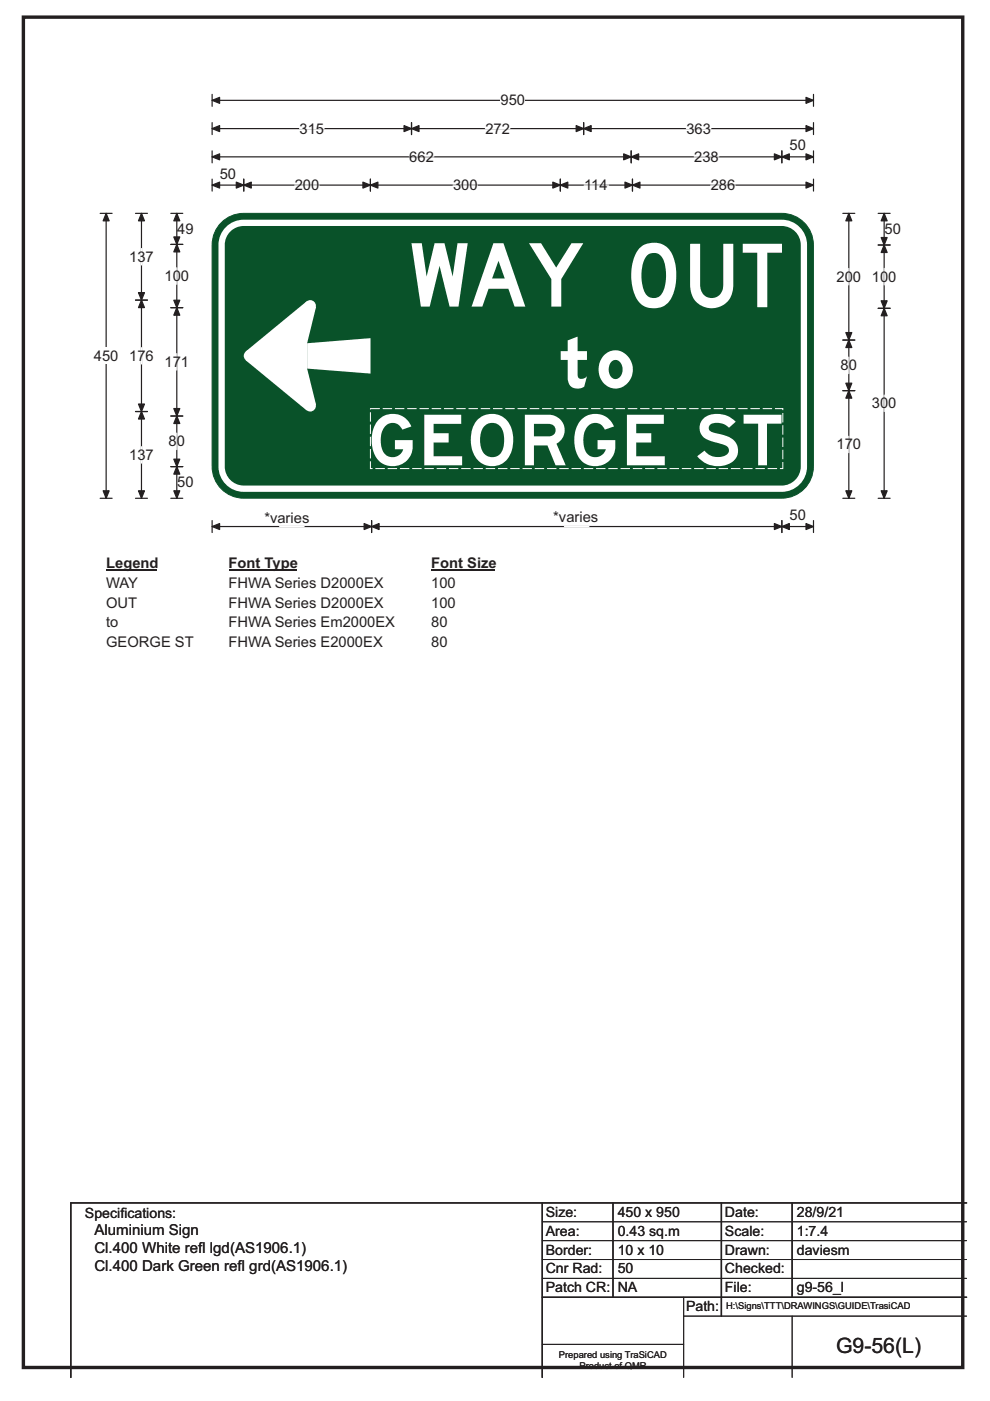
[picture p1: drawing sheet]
<svg xmlns="http://www.w3.org/2000/svg" width="210mm" height="297mm" viewBox="0 0 210 297" stroke-linecap="round" stroke-linejoin="round" font-family="sans-serif">
<path d="M5 3.6h199.2v286.3h-199.2z" fill="none" stroke="#231f20" stroke-width=".72"/>
<path d="M45 21.3h127.5M45 20v2.5M172.5 20v2.5" fill="none" stroke="#231f20" stroke-width=".25"/>
<g fill="#231f20" stroke="#231f20" stroke-width=".25">
<path d="M45 21.3l1.6-.7v1.3z" fill-rule="evenodd"/>
<path d="M171 20.6l1.5 .7-1.5 .6z" fill-rule="evenodd"/>
</g>
<path d="M106.2 19.5h5.2v3.5h-5.2z" fill="#fff"/>
<g fill="none" stroke="#231f20" stroke-width=".25">
<path d="M45 27.3h127.5M45 26v2.5M45 32v2.5M45 38v2.5M45 33.3h127.5M45 39.2h127.5M51.7 38v2.5M78.6 38v2.5M87.3 26v2.5M118.8 38v2.5M123.8 26v2.5M133.9 32v2.5"/>
<path d="M134.1 38v2.5M165.8 32v2.5M172.5 32v2.5M172.5 26v2.5M172.5 38v2.5M21.2 45.2h2.6M22.5 45.2v60.4M21.2 105.6h2.6M45 110.4v2.5M45 111.6h127.5M78.8 110.4v2.5M165.8 110.4v2.5"/>
<path d="M172.5 110.4v2.5"/>
</g>
<g fill="#231f20" stroke="#231f20" stroke-width=".25">
<path d="M87.3 27.3l1.6-.7v1.3z" fill-rule="evenodd"/>
<path d="M122.2 26.6l1.6 .7-1.6 .6z" fill-rule="evenodd"/>
<path d="M45 27.3l1.6-.7v1.3z" fill-rule="evenodd"/>
<path d="M85.7 26.6l1.6 .7-1.6 .6z" fill-rule="evenodd"/>
<path d="M123.8 27.3l1.6-.7v1.3z" fill-rule="evenodd"/>
<path d="M171 26.6l1.5 .7-1.5 .6z" fill-rule="evenodd"/>
<path d="M133.9 33.3l1.6-.7v1.3z" fill-rule="evenodd"/>
<path d="M164.2 32.6l1.6 .7-1.6 .6z" fill-rule="evenodd"/>
<path d="M45 33.3l1.6-.7v1.3z" fill-rule="evenodd"/>
<path d="M132.3 32.6l1.6 .7-1.6 .6z" fill-rule="evenodd"/>
<path d="M165.8 33.3l1.6-.7v1.3z" fill-rule="evenodd"/>
<path d="M171 32.6l1.5 .7-1.5 .6z" fill-rule="evenodd"/>
<path d="M51.7 39.2l1.6-.6v1.3z" fill-rule="evenodd"/>
<path d="M77 38.6l1.6 .6-1.6 .7z" fill-rule="evenodd"/>
<path d="M45 39.2l1.6-.6v1.3z" fill-rule="evenodd"/>
<path d="M50.1 38.6l1.6 .6-1.6 .7z" fill-rule="evenodd"/>
<path d="M78.6 39.2l1.6-.6v1.3z" fill-rule="evenodd"/>
<path d="M117.3 38.6l1.5 .6-1.5 .7z" fill-rule="evenodd"/>
<path d="M118.8 39.2l1.6-.6v1.3z" fill-rule="evenodd"/>
<path d="M132.6 38.6l1.5 .6-1.5 .7z" fill-rule="evenodd"/>
<path d="M134.1 39.2l1.6-.6v1.3z" fill-rule="evenodd"/>
<path d="M171 38.6l1.5 .6-1.5 .7z" fill-rule="evenodd"/>
<path d="M78.8 111.6l1.6-.6v1.3z" fill-rule="evenodd"/>
<path d="M164.2 111l1.6 .6-1.6 .7z" fill-rule="evenodd"/>
<path d="M45 111.6l1.6-.6v1.3z" fill-rule="evenodd"/>
<path d="M77.2 111l1.6 .6-1.6 .7z" fill-rule="evenodd"/>
<path d="M165.8 111.6l1.6-.6v1.3z" fill-rule="evenodd"/>
<path d="M171 111l1.5 .6-1.5 .7z" fill-rule="evenodd"/>
<path d="M22.5 45.2l.6 1.6h-1.2z" fill-rule="evenodd"/>
<path d="M21.9 104.1h1.2l-.6 1.5z" fill-rule="evenodd"/>
</g>
<path d="M62.5 39.2h5.2M63.5 27.3h5.2M86.8 33.3h5.2M96.1 39.2h5.2M102.9 27.3h5.3M123.9 39.2h5.2M145.6 27.3h5.2M147.2 33.3h5.3M150.7 39.2h5.2M59.3 111.6h5.2M119.7 111.6h5.2" fill="none" stroke="#fff" stroke-width=".25"/>
<path d="M19.9 73.7h5.2v3.5h-5.2z" fill="#fff"/>
<g fill="none" stroke="#231f20" stroke-width=".25">
<path d="M28.7 45.2h2.6M30 45.2v60.4M36.2 45.2h2.6M36.2 51.8h2.6M37.5 45.2v60.4M178.8 45.2h2.5M180 45.2v60.4M186.3 45.2h2.5M186.3 51.9h2.5M187.5 45.2v60.4M28.7 63.6h2.6M36.2 65.2h2.6"/>
<path d="M178.8 72.1h2.5M186.3 65.4h2.5M28.7 87.3h2.6M36.2 88.2h2.6M36.2 98.9h2.6M178.8 82.8h2.5M28.7 105.6h2.6M36.2 105.6h2.6M178.8 105.6h2.5M186.3 105.6h2.5"/>
</g>
<g fill="#231f20" stroke="#231f20" stroke-width=".25">
<path d="M30 63.6l.6 1.6h-1.2z" fill-rule="evenodd"/>
<path d="M29.4 85.7h1.2l-.6 1.6z" fill-rule="evenodd"/>
<path d="M30 45.2l.6 1.6h-1.2z" fill-rule="evenodd"/>
<path d="M29.4 62h1.2l-.6 1.6z" fill-rule="evenodd"/>
<path d="M30 87.3l.6 1.5h-1.2z" fill-rule="evenodd"/>
<path d="M29.4 104.1h1.2l-.6 1.5z" fill-rule="evenodd"/>
<path d="M37.5 51.8l.6 1.6h-1.2z" fill-rule="evenodd"/>
<path d="M36.9 63.7h1.2l-.6 1.5z" fill-rule="evenodd"/>
<path d="M37.5 45.2l.6 1.6h-1.2z" fill-rule="evenodd"/>
<path d="M36.9 50.2h1.2l-.6 1.6z" fill-rule="evenodd"/>
<path d="M37.5 65.2l.6 1.6h-1.2z" fill-rule="evenodd"/>
<path d="M36.9 86.6h1.2l-.6 1.6z" fill-rule="evenodd"/>
<path d="M37.5 88.2l.6 1.6h-1.2z" fill-rule="evenodd"/>
<path d="M36.9 97.3h1.2l-.6 1.6z" fill-rule="evenodd"/>
<path d="M37.5 98.9l.6 1.6h-1.2z" fill-rule="evenodd"/>
<path d="M36.9 104.1h1.2l-.6 1.5z" fill-rule="evenodd"/>
<path d="M180 72.1l.7 1.6h-1.3z" fill-rule="evenodd"/>
<path d="M179.4 81.2h1.3l-.7 1.6z" fill-rule="evenodd"/>
<path d="M180 45.2l.7 1.6h-1.3z" fill-rule="evenodd"/>
<path d="M179.4 70.5h1.3l-.7 1.6z" fill-rule="evenodd"/>
<path d="M180 82.8l.7 1.6h-1.3z" fill-rule="evenodd"/>
<path d="M179.4 104.1h1.3l-.7 1.5z" fill-rule="evenodd"/>
<path d="M187.5 51.9l.7 1.6h-1.3z" fill-rule="evenodd"/>
<path d="M186.9 63.8h1.3l-.7 1.6z" fill-rule="evenodd"/>
<path d="M187.5 45.2l.7 1.6h-1.3z" fill-rule="evenodd"/>
<path d="M186.9 50.4h1.3l-.7 1.5z" fill-rule="evenodd"/>
<path d="M187.5 65.4l.7 1.6h-1.3z" fill-rule="evenodd"/>
<path d="M186.9 104.1h1.3l-.7 1.5z" fill-rule="evenodd"/>
</g>
<path d="M30 52.7v3.5M37.5 56.8v3.5M180 56.9v3.5M187.5 56.9v3.5M30 73.7v3.5M37.5 75v3.5M180 75.7v3.5M30 94.7v3.5M37.5 91.8v3.5M180 92.5v3.5M187.5 83.8v3.5" fill="none" stroke="#fff" stroke-width=".25"/>
<path d="M22.5 117.6h10.8v3.5h-10.8z" fill="#fff"/>
<path d="M22.5 120.9h10.8" fill="none" stroke="#231f20" stroke-width=".32"/>
<path d="M48.5 117.6h14.4v3.5h-14.4z" fill="#fff"/>
<path d="M48.5 120.9h14.4" fill="none" stroke="#231f20" stroke-width=".32"/>
<path d="M91.5 117.6h13.4v3.5h-13.4z" fill="#fff"/>
<path d="M91.5 120.9h13.4" fill="none" stroke="#231f20" stroke-width=".32"/>
<g fill="#fff">
<path d="M22.5 121.8h7.1v3.5h-7.1z"/>
<path d="M48.5 121.8h33v3.5h-33z"/>
<path d="M91.5 121.8h5.2v3.5h-5.2z"/>
<path d="M22.5 126h6.6v3.5h-6.6z"/>
<path d="M48.5 126h33v3.5h-33z"/>
<path d="M91.5 126h5.2v3.5h-5.2z"/>
<path d="M22.5 130.2h2.6v3.5h-2.6z"/>
<path d="M48.5 130.2h35.5v3.5h-35.5z"/>
<path d="M91.5 130.2h3.4v3.5h-3.4z"/>
<path d="M22.5 134.4h18.5v3.5h-18.5z"/>
<path d="M48.5 134.4h32.9v3.5h-32.9z"/>
<path d="M91.5 134.4h3.4v3.5h-3.4z"/>
</g>
<path d="M47.3 46.9a6.7 6.7 0 0 1 4.4-1.7h114.1a6.7 6.7 0 0 1 6.7 6.7v47a6.7 6.7 0 0 1-6.7 6.7h-114.1a6.7 6.7 0 0 1-6.7-6.7v-47a6.7 6.7 0 0 1 2.3-5z" fill-rule="evenodd" fill="#095229" stroke="#095229" stroke-width=".21"/>
<path d="M48.1 48.9a4.7 4.7 0 0 1 3.6-1.7h114.1a4.7 4.7 0 0 1 4.7 4.7v47a4.7 4.7 0 0 1-4.7 4.7h-114.1a4.7 4.7 0 0 1-4.7-4.7v-47a4.7 4.7 0 0 1 1.1-3z" fill="none" stroke="#fff" stroke-width="1.3"/>
<g fill="#fff">
<path d="M52.1 74.5l12.9-10.6 2 1.2-1.9 7.7v5.4l1.9 7.6-2 1.2-12.9-10.6z" fill-rule="evenodd"/>
<path d="M65.1 72.8l13.5-1.1v7.5l-13.5-1z" fill-rule="evenodd"/>
<circle cx="65.8" cy="64.8" r="1.2"/>
<circle cx="52.9" cy="75.4" r="1.2"/>
<circle cx="65.8" cy="86" r="1.2"/>
</g>
<path d="M115 255v37M130 255v20M153 255v24M168 255v20M205 255h-190v37M115 275h90" fill="none" stroke="#231f20" stroke-width=".3"/>
<path d="M115 259h90M115 263h90M115 267h90M115 271h90M145 279h60M145 275v17M168 279v13M115 285h30" fill="none" stroke="#231f20" stroke-width=".21"/>
<path d="M78.6 86.6h87.4v12.7h-87.4z" fill="none" stroke="#fff" stroke-width=".21" stroke-dasharray="2 .6" stroke-linecap="butt"/>
<text font-size="18.7" fill="#fff" x="86.9" y="65">WAY OUT</text>
<g font-size="14.9" fill="#fff">
<text x="118" y="82.3">to</text>
<text x="77.8" y="98.7">GEORGE ST</text>
</g>
<text font-size="4.5" fill="#231f20" x="177.3" y="286.9">G9-56(L)</text>
<g font-size="3.2" fill="#231f20">
<text x="20" y="261.9">Aluminium Sign</text>
<text x="20" y="265.8">Cl.400 White ref</text>
<text x="20" y="269.6">Cl.400 Dark Green ref</text>
<text x="42" y="265.8">l lgd(AS1906.1)</text>
<text x="50.4" y="269.6">l grd(AS1906.1)</text>
</g>
<g font-size="3.1" fill="#231f20">
<text x="106.2" y="22.3">950</text>
<text x="63.5" y="28.3">315</text>
<text x="102.9" y="28.3">272</text>
<text x="145.6" y="28.3">363</text>
<text x="86.8" y="34.3">662</text>
<text x="147.2" y="34.3">238</text>
<text x="167.5" y="31.9">50</text>
<text x="46.6" y="37.8">50</text>
<text x="62.5" y="40.3">200</text>
<text x="96.1" y="40.3">300</text>
<text x="123.9" y="40.3">114</text>
<text x="150.7" y="40.3">286</text>
<text x="37.6" y="49.6">49</text>
<text x="187.6" y="49.6">50</text>
<text x="27.4" y="55.5">137</text>
<text x="34.9" y="59.6">100</text>
<text x="177.4" y="59.7">200</text>
<text x="184.9" y="59.7">100</text>
<text x="19.9" y="76.5">450</text>
<text x="27.4" y="76.5">176</text>
<text x="34.9" y="77.8">171</text>
<text x="178.3" y="78.5">80</text>
<text x="184.9" y="86.6">300</text>
<text x="35.8" y="94.6">80</text>
<text x="177.4" y="95.3">170</text>
<text x="27.4" y="97.5">137</text>
<text x="37.6" y="103.3">50</text>
<text x="56.1" y="111">*varies</text>
<text x="117.3" y="110.8">*varies</text>
<text x="167.5" y="110.2">50</text>
<text x="22.5" y="120.4">Legend</text>
<text x="22.5" y="124.6">WAY</text>
<text x="48.5" y="120.4">Font Type</text>
<text x="48.5" y="124.6">FHWA Series D2000EX</text>
<text x="91.5" y="120.4">Font Size</text>
<text x="91.5" y="124.6">100</text>
<text x="22.5" y="128.8">OUT</text>
<text x="48.5" y="128.8">FHWA Series D2000EX</text>
<text x="91.5" y="128.8">100</text>
<text x="22.5" y="133">to</text>
<text x="22.5" y="137.2">GEORGE ST</text>
<text x="48.5" y="133">FHWA Series Em2000EX</text>
<text x="48.5" y="137.2">FHWA Series E2000EX</text>
<text x="91.5" y="133">80</text>
<text x="91.5" y="137.2">80</text>
</g>
<g font-size="3" fill="#231f20">
<text x="115.8" y="258">Size:</text>
<text x="131" y="258">450 x 950</text>
<text x="153.8" y="258">Date:</text>
<text x="169" y="258">28/9/21</text>
<text x="18" y="258.2">Specif</text>
<text x="25.5" y="258.2">ications:</text>
<text x="115.8" y="262">Area:</text>
<text x="131" y="262">0.43 sq.m</text>
<text x="153.8" y="262">Scale:</text>
<text x="169" y="262">1:7.4</text>
<text x="115.8" y="266">Border:</text>
<text x="115.8" y="270">Cnr Rad:</text>
<text x="131" y="266">10 x 10</text>
<text x="131" y="270">50</text>
<text x="153.8" y="266">Drawn:</text>
<text x="153.8" y="270">Checked:</text>
<text x="169" y="266">daviesm</text>
<text x="115.8" y="274">Patch CR:</text>
<text x="131" y="274">NA</text>
<text x="153.8" y="274">File:</text>
<text x="169" y="274">g9-56_l</text>
<text x="145.5" y="278">Path:</text>
</g>
<g font-size="2" fill="#231f20">
<text x="154" y="277.6">H:\Signs\TTT\DRAWINGS\GUIDE\TrasiCAD</text>
<text x="118.5" y="287.8">Prepared using TraSiCAD</text>
<text x="122.9" y="290.2">Product of QMR</text>
</g>
</svg>
